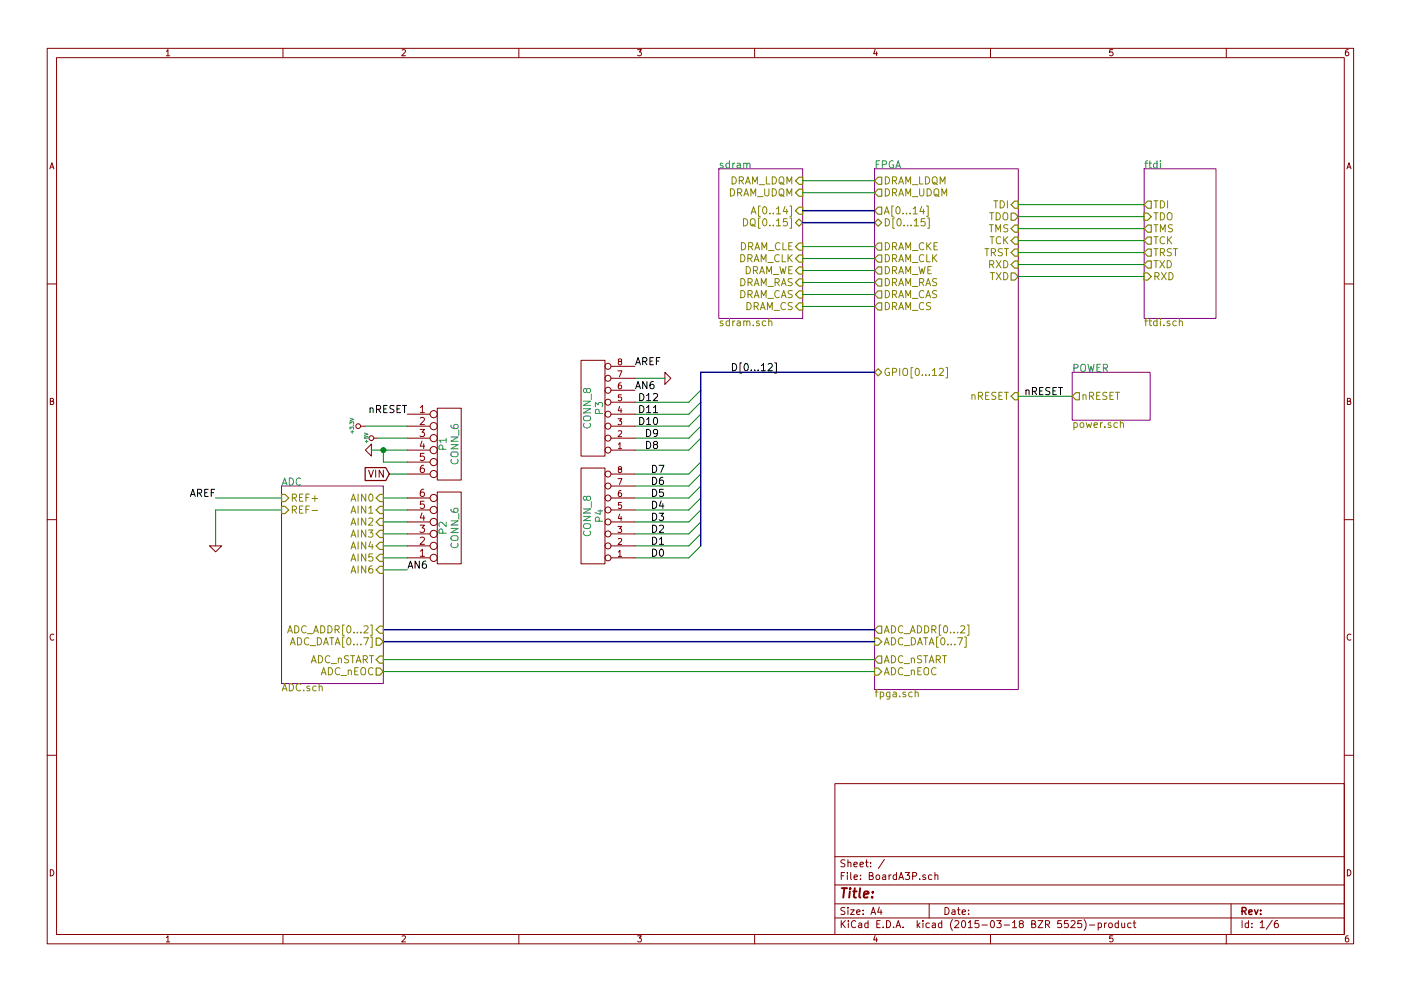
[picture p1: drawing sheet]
EESchema Schematic File Version 2
LIBS:BoardA3P
EELAYER 25 0
EELAYER END
$Descr A4 11693 8268
encoding utf-8
Sheet 1 6
Title ""
Date ""
Rev ""
Comp ""
Comment1 ""
Comment2 ""
Comment3 ""
Comment4 ""
$EndDescr
$Sheet
S 7300 1400 1200 4350
U 5508B6AB
F0 "FPGA" 60
F1 "fpga.sch" 60
F2 "TDI" I R 8500 1700 60 
F3 "TDO" O R 8500 1800 60 
F4 "TMS" I R 8500 1900 60 
F5 "TCK" I R 8500 2000 60 
F6 "TRST" I R 8500 2100 60 
F7 "TXD" O R 8500 2300 60 
F8 "RXD" I R 8500 2200 60 
F9 "DRAM_RAS" O L 7300 2350 60 
F10 "DRAM_CAS" O L 7300 2450 60 
F11 "DRAM_WE" O L 7300 2250 60 
F12 "DRAM_CS" O L 7300 2550 60 
F13 "DRAM_LDQM" O L 7300 1500 60 
F14 "DRAM_UDQM" O L 7300 1600 60 
F15 "DRAM_CKE" O L 7300 2050 60 
F16 "DRAM_CLK" O L 7300 2150 60 
F17 "D[0...15]" B L 7300 1850 60 
F18 "A[0...14]" O L 7300 1750 60 
F19 "nRESET" I R 8500 3300 60 
F20 "ADC_DATA[0...7]" I L 7300 5350 60 
F21 "ADC_ADDR[0...2]" O L 7300 5250 60 
F22 "ADC_nSTART" O L 7300 5500 60 
F23 "ADC_nEOC" I L 7300 5600 60 
F24 "GPIO[0...12]" B L 7300 3100 60 
$EndSheet
$Sheet
S 9550 1400 600  1250
U 5508C4D5
F0 "ftdi" 60
F1 "ftdi.sch" 60
F2 "TCK" O L 9550 2000 60 
F3 "TMS" O L 9550 1900 60 
F4 "TRST" O L 9550 2100 60 
F5 "TDI" O L 9550 1700 60 
F6 "TDO" I L 9550 1800 60 
F7 "TXD" O L 9550 2200 60 
F8 "RXD" I L 9550 2300 60 
$EndSheet
Wire Wire Line
	8500 1700 9550 1700
Wire Wire Line
	9550 1800 8500 1800
Wire Wire Line
	8500 1900 9550 1900
Wire Wire Line
	9550 2000 8500 2000
Wire Wire Line
	8500 2100 9550 2100
Wire Wire Line
	9550 2200 8500 2200
Wire Wire Line
	8500 2300 9550 2300
$Sheet
S 6000 1400 700  1250
U 55091FFA
F0 "sdram" 60
F1 "sdram.sch" 60
F2 "DQ[0..15]" B R 6700 1850 60 
F3 "DRAM_CS" I R 6700 2550 60 
F4 "DRAM_CAS" I R 6700 2450 60 
F5 "DRAM_RAS" I R 6700 2350 60 
F6 "DRAM_WE" I R 6700 2250 60 
F7 "DRAM_LDQM" I R 6700 1500 60 
F8 "DRAM_UDQM" I R 6700 1600 60 
F9 "DRAM_CLK" I R 6700 2150 60 
F10 "DRAM_CLE" I R 6700 2050 60 
F11 "A[0..14]" I R 6700 1750 60 
$EndSheet
Wire Bus Line
	7300 1750 6700 1750
Wire Bus Line
	6700 1850 7300 1850
Wire Wire Line
	7300 1500 6700 1500
Wire Wire Line
	6700 1600 7300 1600
Wire Wire Line
	7300 2050 6700 2050
Wire Wire Line
	6700 2150 7300 2150
Wire Wire Line
	7300 2250 6700 2250
Wire Wire Line
	6700 2350 7300 2350
Wire Wire Line
	7300 2450 6700 2450
Wire Wire Line
	6700 2550 7300 2550
$Sheet
S 8950 3100 650  400 
U 550A65B0
F0 "POWER" 60
F1 "power.sch" 60
F2 "nRESET" O L 8950 3300 60 
$EndSheet
Wire Wire Line
	8950 3300 8500 3300
Wire Wire Line
	2350 4250 1800 4250
Wire Wire Line
	1800 4250 1800 4550
$Comp
L GND #PWR01
U 1 1
P 1800 4550
F 0 "#PWR01" H 1800 4550 30  0001 C CNN
F 1 "GND" H 1800 4480 30  0001 C CNN
F 2 "" H 1800 4550 60  0000 C CNN
F 3 "" H 1800 4550 60  0000 C CNN
	1    1800 4550
	1    0    0    -1  
$EndComp
Wire Wire Line
	2350 4150 1800 4150
Text Label 1800 4150 2    60   ~ 0
AREF
Text Label 5300 3050 0    60   ~ 0
AREF
$Comp
L GND #PWR02
U 1 1
P 5550 3150
F 0 "#PWR02" H 5550 3150 30  0001 C CNN
F 1 "GND" H 5550 3080 30  0001 C CNN
F 2 "" H 5550 3150 60  0000 C CNN
F 3 "" H 5550 3150 60  0000 C CNN
	1    5550 3150
	0    -1   -1   0   
$EndComp
Wire Wire Line
	5300 3150 5550 3150
$Comp
L GND #PWR03
U 1 1
P 3100 3750
F 0 "#PWR03" H 3100 3750 30  0001 C CNN
F 1 "GND" H 3100 3680 30  0001 C CNN
F 2 "" H 3100 3750 60  0000 C CNN
F 3 "" H 3100 3750 60  0000 C CNN
	1    3100 3750
	0    1    1    0   
$EndComp
Wire Wire Line
	3100 3750 3400 3750
Wire Wire Line
	3400 3850 3200 3850
Wire Wire Line
	3200 3850 3200 3750
Connection ~ 3200 3750
Wire Wire Line
	3400 4650 3200 4650
Wire Wire Line
	3400 4150 3200 4150
Wire Wire Line
	3400 4250 3200 4250
Wire Wire Line
	3400 4350 3200 4350
Wire Wire Line
	3400 4450 3200 4450
Wire Wire Line
	3400 4550 3200 4550
Wire Wire Line
	3400 4750 3200 4750
Wire Bus Line
	3200 5250 7300 5250
Wire Bus Line
	3200 5350 7300 5350
Wire Wire Line
	3200 5500 7300 5500
Wire Wire Line
	3200 5600 7300 5600
$Comp
L +3.3V #PWR04
U 1 1
P 3050 3550
F 0 "#PWR04" H 3050 3510 30  0001 C CNN
F 1 "+3.3V" H 3050 3660 30  0000 C CNN
F 2 "" H 3050 3550 60  0000 C CNN
F 3 "" H 3050 3550 60  0000 C CNN
	1    3050 3550
	0    -1   -1   0   
$EndComp
Wire Wire Line
	3050 3550 3400 3550
Text Label 8550 3300 0    60   ~ 0
nRESET
Text Label 3400 3450 2    60   ~ 0
nRESET
Wire Wire Line
	5300 3350 5750 3350
Wire Wire Line
	5300 3450 5750 3450
Wire Wire Line
	5300 3550 5750 3550
Wire Wire Line
	5300 3650 5750 3650
Wire Wire Line
	5300 3950 5750 3950
Wire Wire Line
	5300 4050 5750 4050
Wire Wire Line
	5300 4150 5750 4150
Wire Wire Line
	5300 4250 5750 4250
Wire Wire Line
	5300 4350 5750 4350
Wire Wire Line
	5300 4450 5750 4450
Wire Wire Line
	5300 4550 5750 4550
Wire Wire Line
	5300 4650 5750 4650
Text Label 5550 4650 2    60   ~ 0
D0
Text Label 5550 4550 2    60   ~ 0
D1
Text Label 5550 4450 2    60   ~ 0
D2
Text Label 5550 4350 2    60   ~ 0
D3
Text Label 5550 4250 2    60   ~ 0
D4
Text Label 5550 4150 2    60   ~ 0
D5
Text Label 5550 4050 2    60   ~ 0
D6
Text Label 5550 3950 2    60   ~ 0
D7
Text Label 5500 3750 2    60   ~ 0
D8
Text Label 5500 3650 2    60   ~ 0
D9
Text Label 5500 3550 2    60   ~ 0
D10
Text Label 5500 3450 2    60   ~ 0
D11
Text Label 5500 3350 2    60   ~ 0
D12
Wire Wire Line
	5300 3750 5750 3750
Entry Wire Line
	5750 4650 5850 4550
Entry Wire Line
	5750 4550 5850 4450
Entry Wire Line
	5750 4450 5850 4350
Entry Wire Line
	5750 4350 5850 4250
Entry Wire Line
	5750 4250 5850 4150
Entry Wire Line
	5750 4150 5850 4050
Entry Wire Line
	5750 4050 5850 3950
Entry Wire Line
	5750 3950 5850 3850
Entry Wire Line
	5750 3750 5850 3650
Entry Wire Line
	5750 3650 5850 3550
Entry Wire Line
	5750 3550 5850 3450
Entry Wire Line
	5750 3450 5850 3350
Entry Wire Line
	5750 3350 5850 3250
Wire Bus Line
	5850 4550 5850 3100
Wire Bus Line
	5850 3100 7300 3100
Text Label 6100 3100 0    60   ~ 0
D[0...12]
$Comp
L CONN_6 P1
U 1 1
P 3750 3700
F 0 "P1" V 3700 3700 60  0000 C CNN
F 1 "CONN_6" V 3800 3700 60  0000 C CNN
F 2 "Connect:SIL-6" H 3750 3700 60  0001 C CNN
F 3 "" H 3750 3700 60  0000 C CNN
	1    3750 3700
	1    0    0    -1  
$EndComp
$Comp
L CONN_8 P3
U 1 1
P 4950 3400
F 0 "P3" V 4900 3400 60  0000 C CNN
F 1 "CONN_8" V 5000 3400 60  0000 C CNN
F 2 "Connect:SIL-8" H 4950 3400 60  0001 C CNN
F 3 "" H 4950 3400 60  0000 C CNN
	1    4950 3400
	-1   0    0    1   
$EndComp
$Comp
L CONN_8 P4
U 1 1
P 4950 4300
F 0 "P4" V 4900 4300 60  0000 C CNN
F 1 "CONN_8" V 5000 4300 60  0000 C CNN
F 2 "Connect:SIL-8" H 4950 4300 60  0001 C CNN
F 3 "" H 4950 4300 60  0000 C CNN
	1    4950 4300
	-1   0    0    1   
$EndComp
$Comp
L CONN_6 P2
U 1 1
P 3750 4400
F 0 "P2" V 3700 4400 60  0000 C CNN
F 1 "CONN_6" V 3800 4400 60  0000 C CNN
F 2 "Connect:SIL-6" H 3750 4400 60  0001 C CNN
F 3 "" H 3750 4400 60  0000 C CNN
	1    3750 4400
	1    0    0    1   
$EndComp
$Comp
L +5V #PWR05
U 1 1
P 3150 3650
F 0 "#PWR05" H 3150 3740 20  0001 C CNN
F 1 "+5V" H 3150 3740 30  0000 C CNN
F 2 "" H 3150 3650 60  0000 C CNN
F 3 "" H 3150 3650 60  0000 C CNN
	1    3150 3650
	0    -1   -1   0   
$EndComp
Wire Wire Line
	3150 3650 3400 3650
$Sheet
S 2350 4050 850  1650
U 550E110A
F0 "ADC" 60
F1 "ADC.sch" 60
F2 "ADC_DATA[0...7]" O R 3200 5350 60 
F3 "ADC_ADDR[0...2]" I R 3200 5250 60 
F4 "ADC_nSTART" I R 3200 5500 60 
F5 "ADC_nEOC" O R 3200 5600 60 
F6 "AIN0" I R 3200 4150 60 
F7 "AIN1" I R 3200 4250 60 
F8 "AIN2" I R 3200 4350 60 
F9 "AIN3" I R 3200 4450 60 
F10 "AIN4" I R 3200 4550 60 
F11 "AIN5" I R 3200 4650 60 
F12 "AIN6" I R 3200 4750 60 
F13 "REF+" I L 2350 4150 60 
F14 "REF-" I L 2350 4250 60 
$EndSheet
Text Label 3400 4750 0    60   ~ 0
AN6
Text Label 5300 3250 0    60   ~ 0
AN6
Text GLabel 3250 3950 0    60   Input ~ 0
VIN
Wire Wire Line
	3250 3950 3400 3950
$EndSCHEMATC
